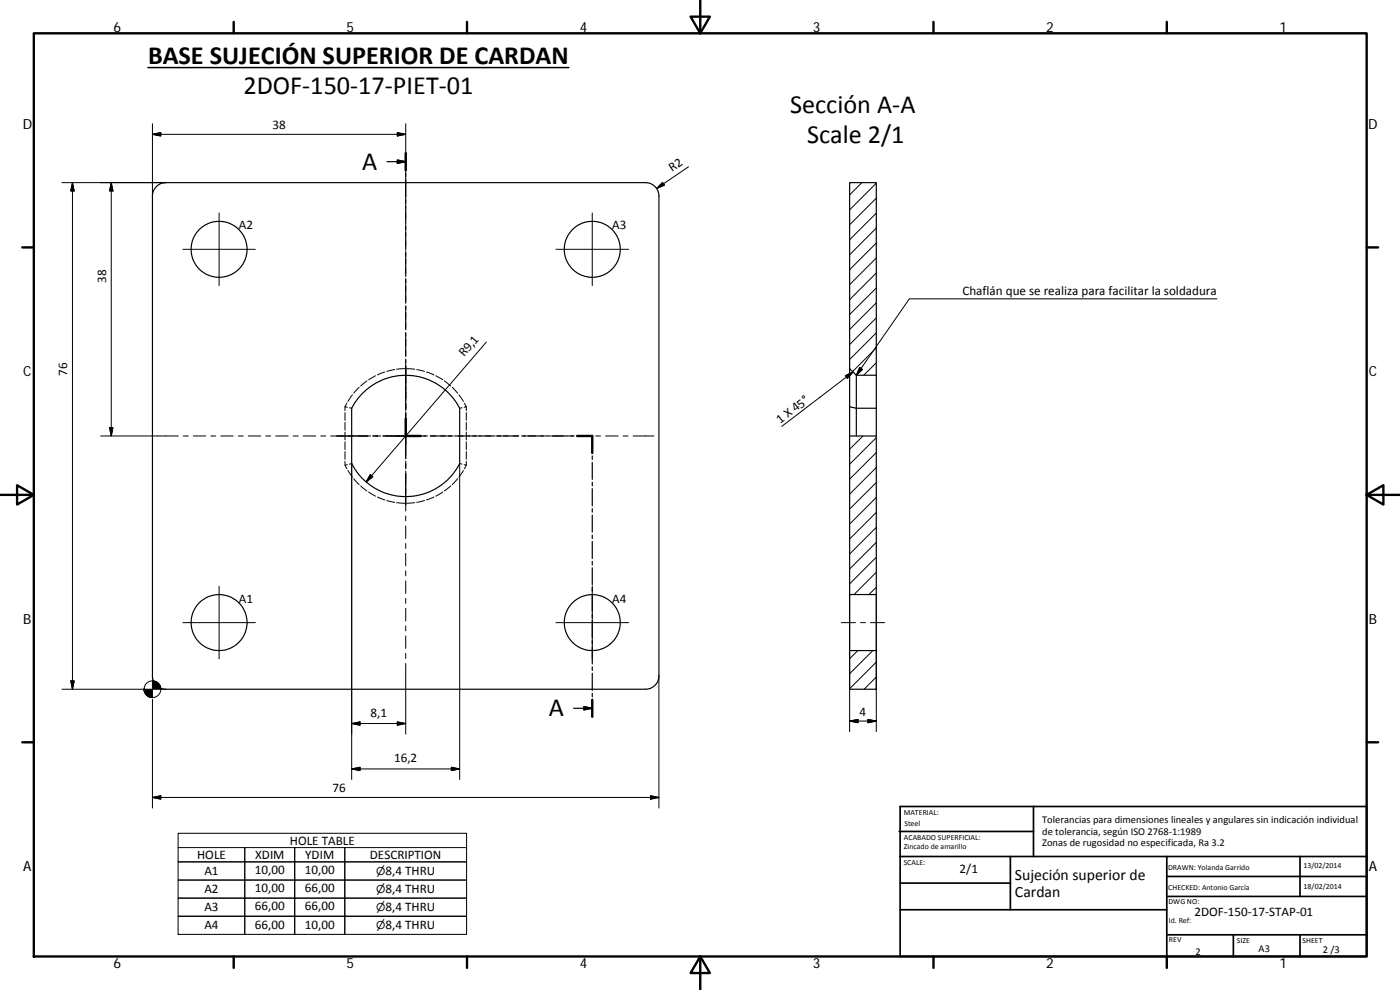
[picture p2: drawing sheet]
<svg xmlns="http://www.w3.org/2000/svg" width="420mm" height="297mm" viewBox="0 0 420 297" stroke-linecap="round" stroke-linejoin="round" font-family="sans-serif">
<g fill="none" stroke="#000" stroke-width=".3">
<path d="M45.8 37.1v21.7M119.2 39.8l2.6 .5-2.6 .5zM121.8 37.1v25.4M18.6 54.8h31.2M21.7 54.8v152M21.7 54.8l.6 2.5h-1.1zM33.4 54.8l.5 2.5h-1zM33.4 54.8v76M45.8 40.3l2.4-.5v1zM45.8 40.3h76M198.8 54.7l.6 .9-2.3 1zM206.6 50l-9.5 6.6"/>
<path d="M258.7 54.8l-3.7 3.7M263 59.5l-8 8M263 55l-8 8M54.9 74.8h21.7M65.8 63.9v21.8M121.8 64.1v1.5M121.8 67.1v3.7M121.8 72.3v1.5M121.8 75.3v3.8M166.8 74.8h21.9M177.7 63.9v21.8M263 77.4l-8 8"/>
<path d="M263 72.9l-8 8M263 68.4l-8 8M263 63.9l-8 8M121.8 80.6v1.5M121.8 83.6v3.7M121.8 88.8v1.5M121.8 91.8v3.7M121.8 97v1.6M263 99.9l-8 8M263 95.4l-8 8M263 90.9l-8 8M263 86.4l-8 8"/>
<path d="M263 81.9l-8 8M365.2 89.7h-92.3l-15.9 22.9M105.8 118.5l-1.4 1.9M107.8 116.2l-1.6 1.8M110.1 114.3l-1.9 1.5M112.7 112.8l-2.1 1.1M115.5 111.6l-2.2 .9M118.5 110.9l-2.4 .5M121.4 110.6l-2.4 .2M121.8 100.1v3.7M121.8 105.3v1.5M121.8 108.3v12"/>
<path d="M122.1 110.6l2.4 .2M125.1 110.9l2.3 .5M128 111.6l2.2 .9M130.8 112.8l2.1 1.1M133.4 114.3l1.9 1.5M135.7 116.2l1.7 1.8M137.7 118.5l1.4 1.9M146 102.6l-36.1 42M253.7 112.7l2.3-1.1-1.7 1.9zM256 111.6l-21.4 16.3M258 110.3l.8 .5-1.8 1.8zM263 108.8l-3.8 3.8"/>
<path d="M263 104.4l-7.1 7.1M30.2 130.8h23.3M32.9 128.3h1l-.5 2.5zM55 130.8h1.5M58 130.8h3.8M63.3 130.8h1.5M66.3 130.8h3.7M71.5 130.8h1.5M74.5 130.8h3.7M79.7 130.8h1.5M82.7 130.8h3.8M88 130.8h1.5"/>
<path d="M91 130.8h3.8M96.3 130.8h1.5M99.2 130.8h12M103.5 122l.7 .2M103.5 122v1.2M103.5 123.8v2.3M103.5 126.7v2.4M103.5 129.6v2.4M103.5 132.6v2.3M103.5 135.5v2.3M103.5 138.4v1.2M104.1 121l-.6 1"/>
<path d="M104.2 139.4l-.7 .2 .6 1M104.9 122.3l.6 .2M104.9 139.3l.6-.2v94.8M111.9 130.8h2.4M114.9 130.8h12.9M121.8 120.9v2.4M121.8 124v13.7M121.8 138.3v2.4M129.3 130.8h1.5M132.2 130.8h3.8M137.5 130.8h1.5M138.6 139.3l-.6-.2v94.8"/>
<path d="M138.6 122.3l-.6 .2M139.4 121l.5 1-.6 .2M139.9 138.4v1.2l-.6-.2M139.9 139.6l-.5 1M139.9 122v1.2M139.9 123.8v2.3M139.9 126.7v2.4M139.9 129.6v2.4M139.9 132.6v2.3M139.9 135.5v2.3M140.5 130.8h3.8M145.8 130.8h1.5"/>
<path d="M148.7 130.8h3.8M154 130.8h1.5M157 130.8h3.7M162.3 130.8h1.4M165.2 130.8h3.8M170.5 130.8h1.5M173.5 130.8h3.8M178.8 130.8h1.4M181.7 130.8h3.8M187 130.8h1.5M190 130.8h6.2M259 130.8l-4 4"/>
<path d="M263 135.8l-8 8M263 131.3l-8 8M104.4 141.2l1.4 2M106.2 143.6l1.6 1.8M108.2 145.8l1.9 1.5M110.6 147.6l2.1 1.3M111.1 142.4l.8 .6-2 1.6zM113.3 149.1l2.2 .9M116.1 150.2l2.4 .5M119 150.8l2.4 .2M121.8 141.3v12M121.8 154.8v1.5"/>
<path d="M121.8 157.8v3.8M124.5 150.8l-2.4 .2M127.4 150.2l-2.3 .5M130.2 149.1l-2.2 .9M132.9 147.6l-2.1 1.3M135.3 145.8l-1.9 1.5M137.4 143.6l-1.7 1.8M139.1 141.2l-1.4 2M263 158.2l-8 8M263 153.7l-8 8M263 149.2l-8 8M263 144.8l-8 7.9"/>
<path d="M263 140.3l-8 8M65.8 175.9v21.8M121.8 163.1v1.4M121.8 166.1v3.7M121.8 171.3v1.5M121.8 174.3v3.8M121.8 179.5v1.5M177.7 175.9v21.8M255 178.4v8.3M263 178.4v8.3M263 176.2l-2.2 2.2M263 171.7l-6.7 6.7"/>
<path d="M263 167.2l-8 8M263 162.7l-8 8M54.9 186.8h21.7M121.8 182.5v3.8M121.8 187.8v1.5M121.8 190.8v3.8M121.8 196v1.5M121.8 199.1v21.2M166.8 186.8h21.9M252.5 186.8h4.2M255 186.9v32.6M257.4 195.2l-2.4 2.5"/>
<path d="M258.2 186.8h1.5M261.2 186.8h4.3M261.9 195.2l-6.9 6.9M263 186.9v32.6M263 198.6l-8 8.1M18.6 206.8h24.7M21.2 204.3h1.1l-.6 2.5zM45.8 202.8v1M45.8 209.8v32.6M48.1 206.8h1.7M105.5 217.1l2.5-.5v1zM105.5 217.1h16.3"/>
<path d="M119.2 216.6l2.6 .5-2.6 .5zM197.7 202.8v39.6M255 216.3l2.5-.4v1zM255 216.3h8M260.5 215.9l2.5 .4-2.5 .6zM263 203.1l-3.7 3.7M45.8 239.3l2.4-.5v1zM45.8 239.3h151.9M105.5 230.7l2.5-.5v1zM105.5 230.7h32.5M135.5 230.2l2.5 .5-2.5 .5zM195.2 238.8l2.5 .5-2.5 .5z"/>
<path d="M53.5 254.3h20v4.3M53.5 250h86.5v30.4h-86.5zM88.4 254.3v26.1M103.5 258.6v5.5h36.5h-86.5h20v5.4M140 254.3h-66.5v26.1v-5.5h-20h86.5h-36.5v-5.4M73.5 264.1v-5.5h-20h86.5h-36.5v-4.3v26.1M103.5 264.1v5.4h36.5h-86.5h20v5.4"/>
<circle cx="45.7" cy="206.8" r="2.51"/>
</g>
<g fill="none" stroke="#000" stroke-width=".36">
<path d="M46.7 56.2l1.6-1.1 1.5-.3h143.9a4 4 0 0 1 4 4v144a4 4 0 0 1-4 4h-143.9a4 4 0 0 1-4-4v-144l.2-1.4zM116.1 48.5h5.7M119.2 48l2.6 .5-2.6 .5zM121.8 45.9v5.2M121.8 52v1M121.8 53.9v5.2M121.8 59.9v1.1M255 54.8h8v57.8h-6l-2-2zM121.8 61.9v5.1M121.8 67.9v1.1M121.8 69.9v5.1M121.8 75.9v1"/>
<path d="M121.8 77.8v5.2M121.8 83.8v1.1M121.8 85.8v5.2M121.8 91.8v1.1M121.8 93.7v5.2M121.8 99.8v1M108.6 118.2a18.2 18.2 0 0 1 29.4 4.3v16.6a18.2 18.2 0 0 1-32.5 0v-16.6l1.7-2.7zM121.8 101.7v5.2M121.8 107.8v1M121.8 109.7v5.2M121.8 115.7v1.1M121.8 117.7v5.1"/>
<path d="M255 110.6v11.4M257 112.6v9.9M263 112.6v9.9M121.8 123.7v1.1M121.8 125.6v5.2h4.5M127.2 130.8h1M129.1 130.8h4.5M134.5 130.8h1.1M136.5 130.8h4.5M141.9 130.8h1M143.8 130.8h4.5M149.2 130.8h1.1"/>
<path d="M151.1 130.8h4.6M156.6 130.8h1M158.5 130.8h4.6M163.9 130.8h1.1M165.9 130.8h4.5M171.3 130.8h1M173.2 130.8h4.5v5.1M177.7 136.8v1M177.7 138.7v5.1M255 130.8h8M255 130.8v47.6h8M255 122l2 .5"/>
<path d="M255 122v8.8M257 122.5v8.3M257 122.5h6M263 122.5v55.9M177.7 144.7v1.1M177.7 146.6v5.2M177.7 152.6v1.1M177.7 154.6v5.1M177.7 160.5v1.1M177.7 162.5v5.1M177.7 168.4v1.1M177.7 170.4v5.1"/>
<path d="M177.7 176.4v1M177.7 178.3v5.1M255 178.4v16.8M263 178.4v16.8M177.7 184.3v1M177.7 186.2v5.1M177.7 192.2v1M177.7 194.1v5.1M255 195.2h8v11.6h-8zM172.1 212.5h5.6M175.2 212l2.5 .5-2.5 .5zM177.7 200.1v1.1"/>
<path d="M177.7 202v5.2M177.7 208v1.1M177.7 210v5.1"/>
<circle cx="65.8" cy="74.8" r="8.4"/>
<circle cx="177.7" cy="74.8" r="8.4"/>
<circle cx="65.8" cy="186.8" r="8.4"/>
<circle cx="177.8" cy="186.8" r="8.4"/>
</g>
<g fill="none" stroke="#000" stroke-width=".71">
<path d="M10.1 10h400.1v277h-400.1zM70.1 6.6v3.4M140.2 6.6v3.4M207.3 5h5.8l-2.9 5zM210.2 0v10M280.2 6.6v3.4M350.2 6.6v3.4M121.8 45.9v5.2M6.7 74.2h3.4M410.2 74.2h3.4M121.8 125.6v5.2h4.5M173.2 130.8h4.5v5.1"/>
<path d="M.2 148.5h9.9M5.1 145.6l5 2.9-5 2.9zM410.2 148.5l5-2.9v5.8zM410.2 148.5h9.9M177.7 210v5.1M6.7 222.7h3.4M410.2 222.7h3.4M70.1 287v3.4M140.2 287v3.4M210.2 287l2.9 5h-5.8zM210.2 287v10M280.2 287v3.4"/>
<path d="M350.2 287v3.4"/>
</g>
<g fill="none" stroke="#000" stroke-width=".51">
<path d="M269.8 249.5h40.4M270.1 257h140.1M270.1 242h140.1v45h-140.1zM303.2 257v16M310.2 242v15M350.2 257v30M390.2 257v12M270.1 273h80.1M270.1 265h33.1M350.2 269h60M350.2 263h60M350.2 280.5h60"/>
<path d="M370.2 280.5v6.5M390.2 280.5v6.5"/>
</g>
<path d="M119.2 48l2.6 .5-2.6 .5zM175.2 212l2.5 .5-2.5 .5z" fill="#000" stroke="#000" stroke-width=".36"/>
<g fill="#000" stroke="#000" stroke-width=".3">
<path d="M45.8 40.3l2.4-.5v1zM21.7 54.8l.6 2.5h-1.1zM33.4 54.8l.5 2.5h-1zM119.2 39.8l2.6 .5-2.6 .5zM198.8 54.7l.6 .9-2.3 1zM253.7 112.7l2.3-1.1-1.7 1.9zM258 110.3l.8 .5-1.8 1.8zM32.9 128.3h1l-.5 2.5zM111.1 142.4l.8 .6-2 1.6zM21.2 204.3h1.1l-.6 2.5zM43.2 206.8l.1 .7zM43.2 206.8l.3 1z"/>
<path d="M43.2 206.8l.5 1.4zM43.2 206.8l.6 1.6zM43.2 206.8l.9 1.9zM43.2 206.8l1.2 2.1-.3-.2zM43.2 206.8l1.5 2.3-.3-.2zM43.2 206.8l1.9 2.4-.4-.1zM43.2 206.8l2.2 2.5-.3-.1zM43.2 206.8l2.6 2.5h-.4zM45.8 204.3l2.4 2.5h-2.4zM43.2 206.8h2.6v2.5zM48.1 206.1l.1 .7zM48 205.8l.2 1z"/>
<path d="M47.9 205.4l.3 1.4zM47.6 205.2l.6 1.6zM47.4 204.9l.8 1.9zM47.1 204.7l1.1 2.1zM46.8 204.5l.3 .2 1.1 2.1zM46.5 204.4l.3 .1 1.4 2.3zM46.1 204.3l.4 .1 1.7 2.4zM45.8 204.3h.3l2.1 2.5zM105.5 217.1l2.5-.5v1zM119.2 216.6l2.6 .5-2.6 .5zM255 216.3l2.5-.4v1zM260.5 215.9l2.5 .4-2.5 .6z"/>
<path d="M45.8 239.3l2.4-.5v1zM105.5 230.7l2.5-.5v1zM135.5 230.2l2.5 .5-2.5 .5zM195.2 238.8l2.5 .5-2.5 .5z"/>
</g>
<path d="M44.4 20.3h126.3" fill="none" stroke="#000" stroke-width=".46"/>
<g font-size="7.9">
<text x="44.4" y="19.2">BASE SUJECIÓN SUPERIOR DE CARDAN</text>
<text x="73.1" y="28.2">2DOF‐150‐17‐PIET‐01</text>
<text x="237.1" y="33.9">Sección A‐A</text>
<text x="242.2" y="42.9">Scale 2/1</text>
<text x="108.7" y="51">A</text>
<text x="164.7" y="215">A</text>
</g>
<g font-size="4.7">
<text x="304.6" y="263.9">Sujeción superior de</text>
<text x="304.6" y="269.3">Cardan</text>
</g>
<g font-size="4.2">
<text x="34" y="9.6">6</text>
<text x="104" y="9.6">5</text>
<text x="174" y="9.6">4</text>
<text x="244" y="9.6">3</text>
<text x="314" y="9.6">2</text>
<text x="384" y="9.6">1</text>
<text x="6.8" y="38.7">D</text>
<text x="410.6" y="38.7">D</text>
<text x="7" y="112.9">C</text>
<text x="410.8" y="112.9">C</text>
<text x="7" y="187.1">B</text>
<text x="410.8" y="187.1">B</text>
<text x="7" y="261.3">A</text>
<text x="410.8" y="261.3">A</text>
<text x="34" y="290.4">6</text>
<text x="104" y="290.4">5</text>
<text x="174" y="290.4">4</text>
<text x="244" y="290.4">3</text>
<text x="314" y="290.4">2</text>
<text x="384" y="290.4">1</text>
</g>
<g font-size="3.9">
<text x="81.8" y="38.8">38</text>
<text x="201.7" y="51.5" transform="rotate(-34 201.7 51.5)">R2</text>
<text x="71.7" y="68.9">A2</text>
<text x="183.7" y="68.8">A3</text>
<text x="31.8" y="84.8" transform="rotate(-90 31.8 84.8)">38</text>
<text x="288.9" y="88.6">Chaflán que se realiza para facilitar la soldadura</text>
<text x="139.3" y="107.3" transform="rotate(-49 139.3 107.3)">R9,1</text>
<text x="20.2" y="112.8" transform="rotate(-90 20.2 112.8)">76</text>
<text x="234.1" y="127.3" transform="rotate(-37 234.1 127.3)">1 X 45°</text>
<text x="71.7" y="180.8">A1</text>
<text x="183.7" y="180.8">A4</text>
<text x="111.2" y="215">8,1</text>
<text x="258" y="214.8">4</text>
<text x="118.3" y="228.6">16,2</text>
<text x="99.7" y="237.7">76</text>
<text x="59.2" y="257.7">HOLE</text>
<text x="76.6" y="257.7">XDIM</text>
<text x="87" y="253.4">HOLE TABLE</text>
<text x="91.6" y="257.7">YDIM</text>
<text x="111" y="257.7">DESCRIPTION</text>
<text x="61.3" y="262.6">A1</text>
<text x="76.5" y="262.3">10,00</text>
<text x="91.5" y="262.3">10,00</text>
<text x="115.7" y="262.5">8,4 THRU</text>
<text x="288" y="262">2/1</text>
<text x="61.3" y="268">A2</text>
<text x="76.5" y="267.7">10,00</text>
<text x="91.5" y="267.7">66,00</text>
<text x="115.7" y="267.9">8,4 THRU</text>
<text x="61.3" y="273.4">A3</text>
<text x="76.5" y="273.2">66,00</text>
<text x="91.5" y="273.2">66,00</text>
<text x="115.7" y="273.4">8,4 THRU</text>
<text x="358.5" y="274.9">2DOF‐150‐17‐STAP‐01</text>
<text x="61.3" y="278.9">A4</text>
<text x="76.5" y="278.6">66,00</text>
<text x="91.5" y="278.6">10,00</text>
<text x="115.7" y="278.8">8,4 THRU</text>
</g>
<g font-size="3.3">
<text x="112.9" y="262.5">⌀</text>
<text x="112.9" y="267.9">⌀</text>
<text x="112.9" y="273.4">⌀</text>
<text x="112.9" y="278.8">⌀</text>
</g>
<g font-size="3.1">
<text x="312.8" y="246.8">Tolerancias para dimensiones lineales y angulares sin indicación individual</text>
<text x="312.8" y="250.4">de tolerancia, según ISO 2768‐1:1989</text>
<text x="312.8" y="254">Zonas de rugosidad no especificada, Ra 3.2</text>
<text x="358.7" y="286.4">2</text>
<text x="377.7" y="285.6">A3</text>
<text x="397" y="285.9">2 /3</text>
</g>
<g font-size="2.4">
<text x="271.2" y="244.4">MATERIAL:</text>
<text x="271.3" y="251.9">ACABADO SUPERFICIAL:</text>
<text x="271.4" y="247.9">Steel</text>
<text x="271.3" y="254.6">Zincado de amarillo</text>
<text x="271.2" y="259.7">SCALE:</text>
<text x="350.6" y="260.9">DRAWN: Yolanda Garrido</text>
<text x="391.2" y="260.6">13/02/2014</text>
<text x="350.6" y="267">CHECKED: Antonio García</text>
<text x="391.2" y="266.6">18/02/2014</text>
<text x="350.7" y="271.4">DWG NO:</text>
<text x="350.8" y="276.8">Id. Ref:</text>
<text x="350.8" y="282.8">REV</text>
<text x="371.2" y="282.9">SIZE</text>
<text x="390.9" y="282.9">SHEET</text>
</g>
</svg>
